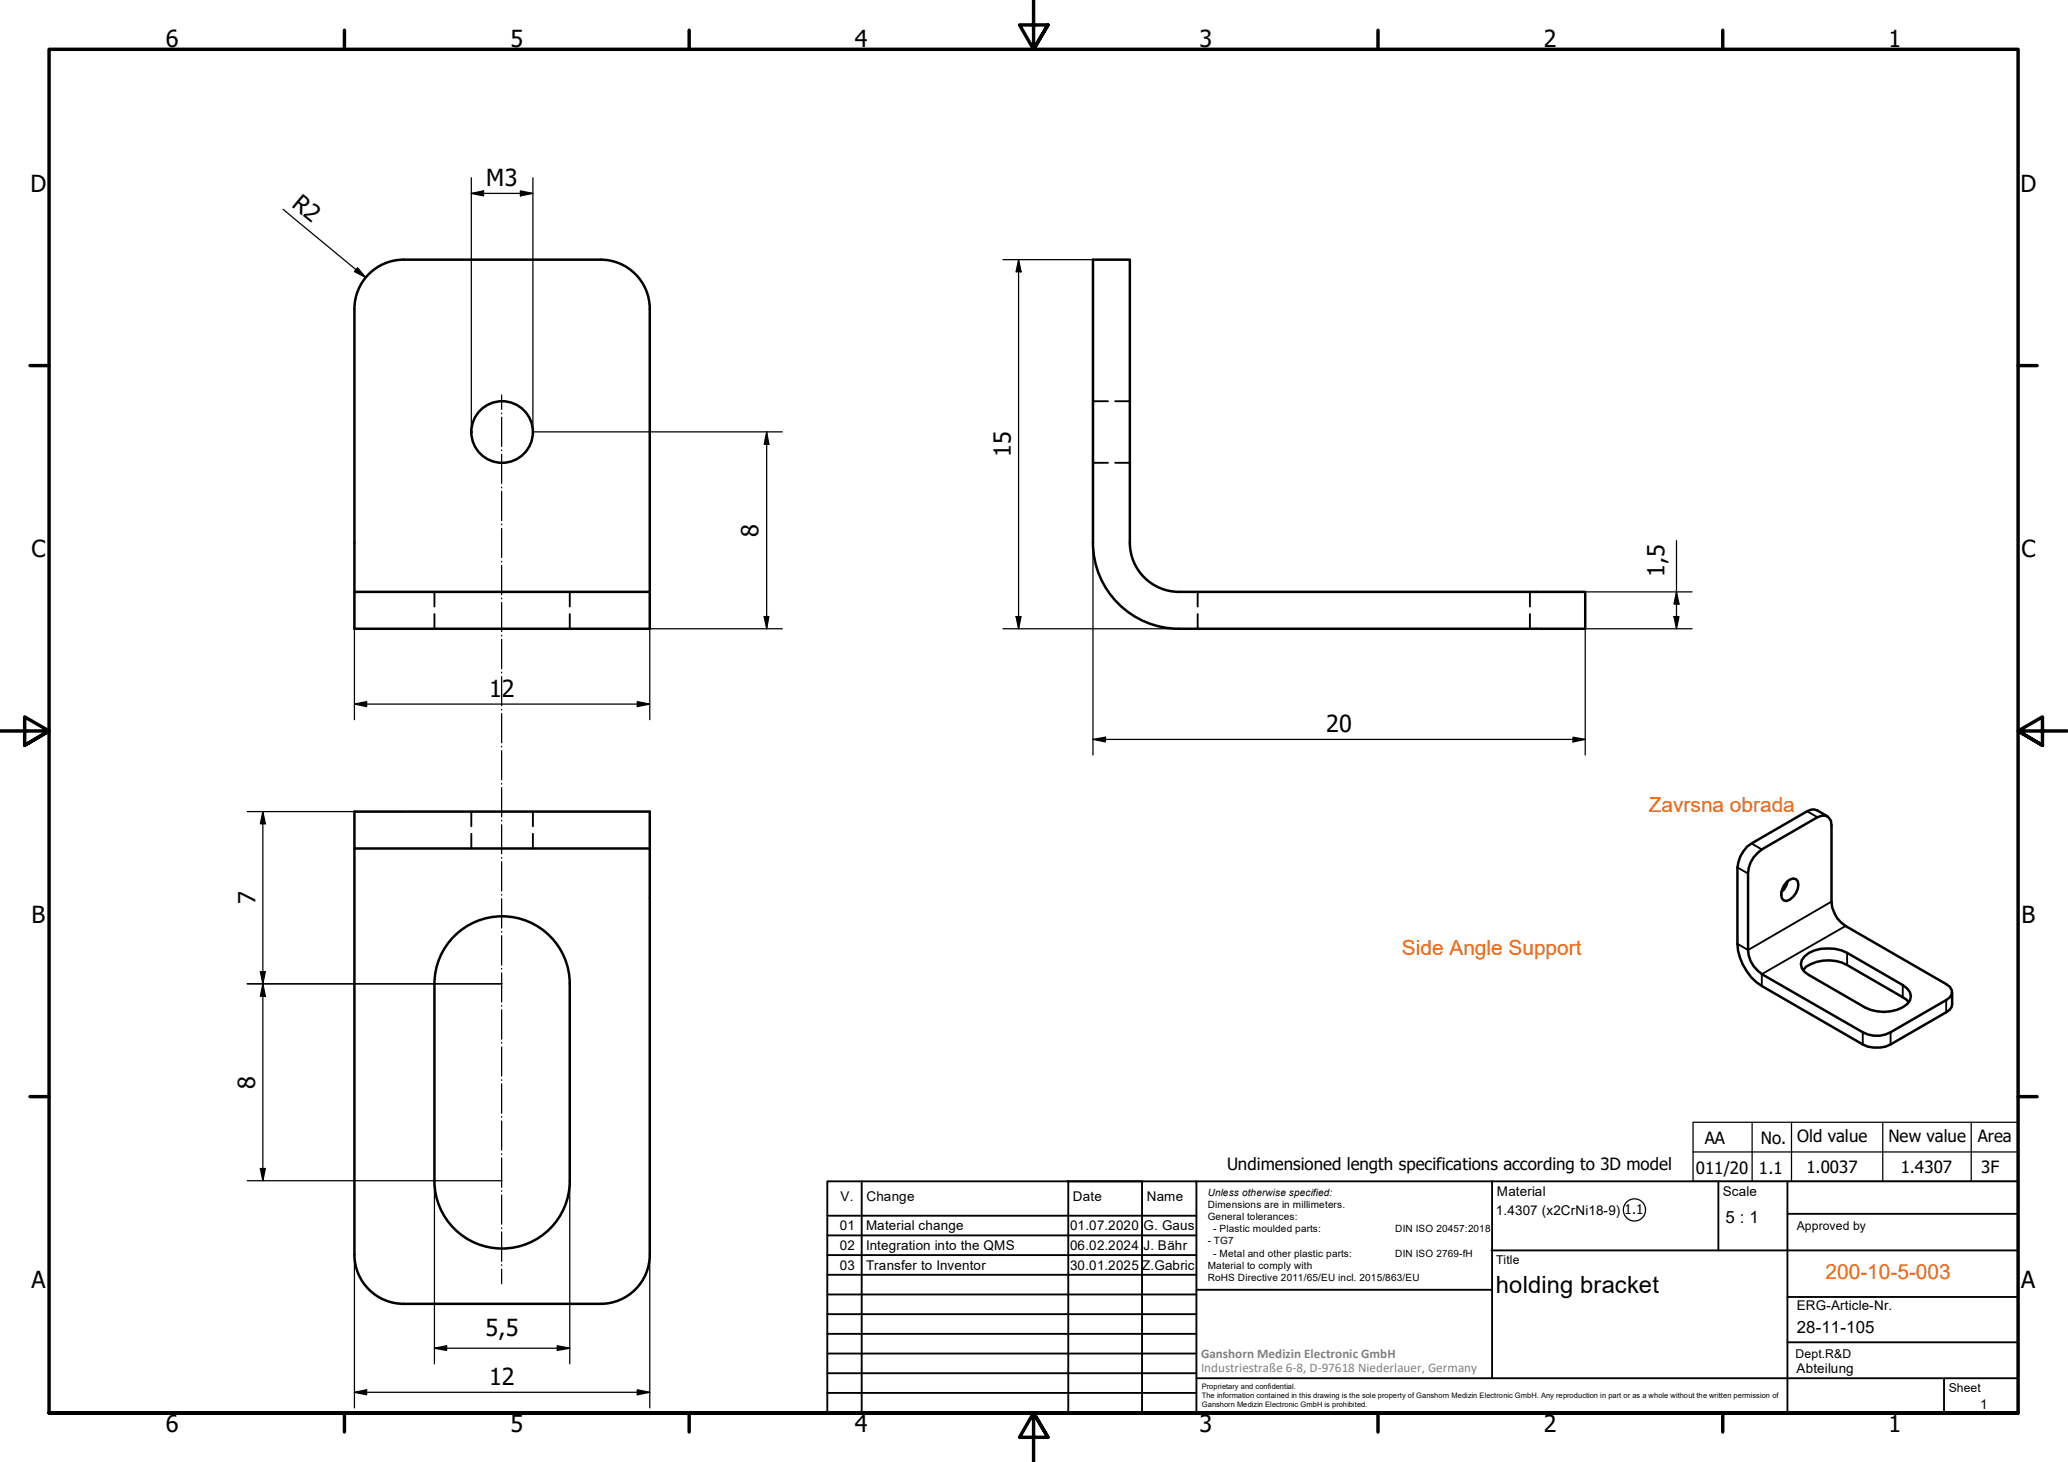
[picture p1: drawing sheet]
<svg xmlns="http://www.w3.org/2000/svg" width="420mm" height="297mm" viewBox="0 0 420 297" stroke-linecap="round" stroke-linejoin="round" font-family="sans-serif">
<!-- layer: Hidden (ISO) -->
<g fill="none" stroke="#000" stroke-width=".38">
<path d="M222.1 94h3M222.1 81.5h3M226.6 94h3M226.6 81.5h3M88.3 120.3v2.9M88.3 124.8v2.9M115.8 120.3v2.9M115.8 124.8v2.9M243.3 120.3v2.9M243.3 124.8v2.9M310.8 120.3v2.9M310.8 124.8v2.9"/>
<path d="M95.8 164.9v3M95.8 169.4v3M108.3 164.9v3M108.3 169.4v3"/>
</g>
<!-- layer: Visible (ISO) -->
<g fill="none" stroke="#000" stroke-width=".51">
<path d="M82 52.8h40a10 10 0 0 1 10 10v57.5M82 52.8a10 10 0 0 0-10 10v64.9h60v-7.4M72 120.3h60M239.6 120.3a10 10 0 0 1-10-10v-57.5h-7.5v57.5a17.5 17.5 0 0 0 17.5 17.4M239.6 120.3h82.5v7.4h-82.5M72 172.4v82.5M132 172.4h-60v-7.5h60v90M357.1 173.3l.8-.7 11.4-6.6a1.75 1.75 0 0 1 2-.1 1.75 1.75 0 0 1 .8 1.8v15.5a6.4 6.4 0 0 0 2.9 4.9l20.4 11.8a1.7 1.7 0 0 1 1.2 1.7 1.7 1.7 0 0 1-1.2 1.6l-11.3 6.5a5.8 5.8 0 0 1-5.6 0l-20.6-11.8a6.2 6.2 0 0 1-2.7-4.9v-15.5a5.8 5.8 0 0 1 1.9-4.2zM363 179.2l.6-.5 .7-.2 .6 .1a2.2 2.2 0 0 1 0 2.9l-.6 .7-.7 .6-.6 .3-.6-.2a2.28 2.28 0 0 1 0-2.9zM363.2 179l-.7 1.6-.6 .7M371.3 165.8l-2.1-1.2-.6-.1h-.7l-12 6.9a6.4 6.4 0 0 0-2.9 4.9v15.5a10.9 10.9 0 0 0 4.9 8.5l20.6 11.9a6.3 6.3 0 0 0 5.6 0l11.9-7 .5-.6 .1-.6v-2.4M88.3 199.9v40"/>
<path d="M88.3 199.9a13.7 13.7 0 0 1 13.7-13.7 13.7 13.7 0 0 1 13.8 13.7M115.8 199.9v40M366.3 197.1a6.5 6.5 0 0 1 5.4-2l1.3 .1 1.2 .4 1.1 .5 11.3 6.5 .7 .5 .5 .5M366.6 194.3a7.8 7.8 0 0 1 8.7-.7l11.3 6.5a2.43 2.43 0 0 1 1.4 3.1 5.3 5.3 0 0 1-3.9 2.3 8.4 8.4 0 0 1-5.3-.9l-11.3-6.5a2.27 2.27 0 0 1-.9-3.8zM88.3 239.9a13.7 13.7 0 0 0 13.7 13.8 13.7 13.7 0 0 0 13.8-13.8M72 254.9a10 10 0 0 0 10 10M132 254.9a10 10 0 0 1-10 10h-40"/>
<circle cx="102" cy="87.8" r="6.3"/>
</g>
<!-- layer: Visible Narrow (ISO) -->
<path d="M353 176.3l2.2 1.2M355.9 171.4l2 1.2M367.2 164.8l2.1 1.2M372.1 183.2l-16.9 9.8-2.2-1.2M375 188.1l-17.1 9.8v2.4M375.3 193.6v2.5M378.5 209.7v2.5M384.1 209.7v2.5M386.6 200.1v2.5M395.4 203.2v2.5" fill="none" stroke="#000" stroke-width=".38"/>
<!-- layer: Border (ISO) -->
<g fill="none" stroke="#000" stroke-width=".7">
<path d="M70 6.1v3.9M140 6.1v3.9M210 0v10l-2.9-4.9h5.8l-2.9 4.9 2.9-4.9M280 6.1v3.9M350 6.1v3.9M6.1 74.3h3.9M410 74.3h3.9M0 148.5h10l-5-2.8v5.7l5-2.9-5 2.9M420 148.5h-10l5-2.8v5.7l-5-2.9 5 2.9M6.1 222.8h3.9M410 222.8h3.9M10 287.1v-277.1h400v277.1h-400h400"/>
<path d="M70 287.1v3.8M140 287.1v3.8M212.9 292l-2.9-4.9 2.9 4.9h-5.8l2.9-4.9v9.9M280 287.1v3.8M350 287.1v3.8"/>
</g>
<!-- layer: TitleBlock -->
<g fill="none" stroke="#000" stroke-width=".38">
<path d="M168.1 251h75M168.1 247h75M168.1 255h75M168.1 259h75M175.1 240v47M216.9 240h15M217 240v47M232 240v47M243.1 240.1v46.9h-75v-47h241.9v47.1h-167M303 254h107M303.1 240v40M349.1 240v14"/>
<path d="M363.2 240v47.1M363.2 246.6h46.8M168.1 271h75M168.1 263h75M168.1 267h75M168.1 275h75M168.1 279h75M243.1 262.1h60M363.2 272.7h46.8M363.2 263.5h46.8M168.1 283h75M216.9 287h15"/>
<path d="M243.1 280h166.9M395 280.1v7"/>
</g>
<!-- layer: Sketch Geometry (ISO) -->
<g fill="none" stroke="#000" stroke-width=".25">
<path d="M101.9 80.2v3M101.9 83.9v.2M101.9 84.8v5.9M101.9 91.4v.2M101.9 92.3v5.9M101.9 99v.1M101.9 99.8v6M101.9 106.5v.1M101.9 107.4v5.9M101.9 114v.2M101.9 114.9v5.9M101.9 121.5v.2"/>
<path d="M101.9 122.4v5.9M101.9 129.1v.1M101.9 129.9v6M101.9 136.6v.1M101.9 137.5v5.9M101.9 144.1v.2M101.9 145v5.9M101.9 151.6v.2M101.9 152.5v5.9M101.9 159.2v.1M101.9 160v6M101.9 166.7v.1"/>
<path d="M101.9 167.6v5.9M101.9 174.2v.2M101.9 175.1v5.9M101.9 181.7v.1M101.9 182.6v5.9M101.9 189.3v.1M101.9 190.1v6M101.9 196.8v.1M101.9 197.7v5.9M101.9 204.3v.2M101.9 205.2v5.9M101.9 211.8v.1"/>
<path d="M101.9 212.7v5.9M101.9 219.4v.1M101.9 220.2v6M101.9 226.9v.1M101.9 227.8v5.9M101.9 234.4v.2M101.9 235.3v5.9M344 234h66M344 228h66v12h-66zM356 228v12M364 228v12M382.5 228v12"/>
<path d="M400.5 228v12M101.9 241.9v.1M101.9 242.8v5.9M101.9 249.5v.1M101.9 250.3v6M101.9 257v.1M101.9 257.9v2.9"/>
<circle cx="332.1" cy="245.8" r="2.25"/>
</g>
<!-- layer: Dimension (ISO) -->
<g fill="none" stroke="#000" stroke-width=".25">
<path d="M95.8 39.3l2.4-.5v1zM95.8 39.3h12.5M95.8 36.1v51.6M105.7 38.8l2.6 .5-2.6 .5zM108.3 36.1v51.6h50.6M57.5 42.5l16.8 13.9M72.6 54.4l1.7 2-2.3-1.2zM203.8 52.8h18.3M206.9 52.8v74.9M206.9 52.8l.6 2.4h-1.1zM155.8 87.7l.4 2.6h-.9zM155.8 87.7v40"/>
<path d="M222.1 110.3v43.1M340.6 109.8v17.9M72 120.3v25.9M115.8 127.7h43.1M132 120.3v25.9M155.3 125.3h.9l-.4 2.4zM203.8 127.7h35.8M206.4 125.3h1.1l-.6 2.4zM322.1 120.3h21.7M340.1 125.3h1l-.5 2.4zM340.6 120.3l.5 2.4h-1zM343.8 127.7h-21.7v25.7"/>
<path d="M72 143.1l2.5-.6v1.1zM72 143.1h60M129.5 142.5l2.5 .6-2.5 .5zM222.1 150.2l2.5-.4v.9zM222.1 150.2h100M319.6 149.8l2.5 .4-2.5 .5zM50.2 164.9h31.8M53.4 164.9v75M53.4 164.9l.5 2.5h-1zM50.2 199.9h51.8M52.9 197.4h1l-.5 2.5zM53.4 199.9l.5 2.5h-1z"/>
<path d="M50.2 239.9h51.8M52.9 237.4h1l-.5 2.5zM88.3 239.9v37.2M115.8 239.9v37.2M72 254.9v31.2M132 254.9v31.2M88.3 273.9l2.4-.5v1zM88.3 273.9h27.5M113.2 273.4l2.6 .5-2.6 .5zM72 282.9l2.5-.5v1zM72 282.9h60M129.5 282.4l2.5 .5-2.5 .5z"/>
</g>
<g fill="#000">
<path d="M95.8 39.3l2.4-.5v1zM105.7 38.8l2.6 .5-2.6 .5zM72.6 54.4l1.7 2-2.3-1.2zM206.9 52.8l.6 2.4h-1.1zM155.8 87.7l.4 2.6h-.9zM155.3 125.3h.9l-.4 2.4zM206.4 125.3h1.1l-.6 2.4zM340.1 125.3h1l-.5 2.4zM340.6 120.3l.5 2.4h-1zM72 143.1l2.5-.6v1.1zM129.5 142.5l2.5 .6-2.5 .5zM222.1 150.2l2.5-.4v.9z"/>
<path d="M319.6 149.8l2.5 .4-2.5 .5zM53.4 164.9l.5 2.5h-1zM52.9 197.4h1l-.5 2.5zM53.4 199.9l.5 2.5h-1zM52.9 237.4h1l-.5 2.5zM88.3 273.9l2.4-.5v1zM113.2 273.4l2.6 .5-2.6 .5zM72 282.9l2.5-.5v1zM129.5 282.4l2.5 .5-2.5 .5z"/>
</g>
<g font-size="4.8">
<text x="33.7" y="9.6">6</text>
<text x="103.7" y="9.6">5</text>
<text x="173.7" y="9.6">4</text>
<text x="243.7" y="9.6">3</text>
<text x="313.7" y="9.6">2</text>
<text x="383.7" y="9.6">1</text>
<text x="6.2" y="38.9">D</text>
<text x="59.1" y="41.8" transform="rotate(40 59.1 41.8)">R2</text>
<text x="98.8" y="37.7">M3</text>
<text x="410.5" y="38.9">D</text>
<text x="205.4" y="92.9" transform="rotate(-90 205.4 92.9)">15</text>
<text x="6.4" y="113.1">C</text>
<text x="154.1" y="109.1" transform="rotate(-90 154.1 109.1)">8</text>
<text x="410.7" y="113.1">C</text>
<text x="338.2" y="117.3" transform="rotate(-90 338.2 117.3)">1,5</text>
<text x="99.4" y="141.5">12</text>
<text x="269.4" y="148.6">20</text>
<text x="51.9" y="183.7" transform="rotate(-90 51.9 183.7)">7</text>
<text x="6.4" y="187.4">B</text>
<text x="410.7" y="187.4">B</text>
<text x="51.8" y="221.2" transform="rotate(-90 51.8 221.2)">8</text>
<text x="6.4" y="261.7">A</text>
<text x="303.9" y="262.6">holding bracket</text>
<text x="410.7" y="261.7">A</text>
<text x="98.6" y="271.5">5,5</text>
<text x="99.4" y="281.4">12</text>
<text x="33.7" y="290.9">6</text>
<text x="103.7" y="290.9">5</text>
<text x="173.7" y="290.9">4</text>
<text x="243.7" y="290.9">3</text>
<text x="313.7" y="290.9">2</text>
<text x="383.7" y="290.9">1</text>
</g>
<g font-size="4.2" fill="#ff6200">
<text x="335" y="165.1">Zavrsna obrada</text>
<text x="284.8" y="194">Side Angle Support</text>
<text x="370.9" y="259.8">200-10-5-003</text>
</g>
<g font-size="3.4">
<text x="346.4" y="232.5">AA</text>
<text x="357.8" y="232.4">No.</text>
<text x="365.1" y="232">Old value</text>
<text x="383.7" y="232">New value</text>
<text x="401.8" y="232">Area</text>
<text x="249.3" y="237.8">Undimensioned length specifications according to 3D model</text>
<text x="344.6" y="238.6">011/20</text>
<text x="357.4" y="238.6">1.1</text>
<text x="367" y="238.2">1.0037</text>
<text x="386.2" y="238.2">1.4307</text>
<text x="402.5" y="238.2">3F</text>
<text x="350.6" y="248.5">5 : 1</text>
<text x="365.1" y="270.9">28-11-105</text>
</g>
<g font-size="2.7">
<text x="170.8" y="244">V.</text>
<text x="176" y="244">Change</text>
<text x="218" y="244">Date</text>
<text x="233" y="244">Name</text>
<text x="304.1" y="243">Material</text>
<text x="350" y="243.1">Scale</text>
<text x="170.6" y="249.9">01</text>
<text x="176" y="249.9">Material change</text>
<text x="217.4" y="250">01.07.2020</text>
<text x="232.3" y="250">G. Gaus</text>
<text x="303.9" y="246.8">1.4307 (x2CrNi18-9) 1.1</text>
<text x="170.6" y="254">02</text>
<text x="176" y="254">Integration into the QMS</text>
<text x="217.4" y="254">06.02.2024</text>
<text x="232.3" y="254">J. Bähr</text>
<text x="170.6" y="258">03</text>
<text x="176" y="258">Transfer to Inventor</text>
<text x="217.4" y="258">30.01.2025</text>
<text x="232" y="258">Z.Gabric</text>
<text x="365.1" y="266.1">ERG-Article-Nr.</text>
<text x="365" y="279">Abteilung</text>
<text x="402.3" y="286.2">1</text>
</g>
<g font-size="2.7" fill="#808080">
<text x="244" y="275.8">Ganshorn Medizin Electronic GmbH</text>
<text x="244" y="278.7">Industriestraße 6-8, D-97618 Niederlauer, Germany</text>
</g>
<g font-size="2.5">
<text x="365.1" y="249.9">Approved by</text>
<text x="304" y="256.8">Title</text>
<text x="364.8" y="275.8">Dept.R&amp;D</text>
<text x="395.9" y="282.9">Sheet</text>
</g>
<g font-size="2">
<text x="245.4" y="242.9">Unless otherwise specified:</text>
<text x="245.4" y="245.4">Dimensions are in millimeters.</text>
<text x="245.4" y="247.9">General tolerances:</text>
<text x="246.5" y="250.4">- Plastic moulded parts:</text>
<text x="283.5" y="250.4">DIN ISO 20457:2018</text>
<text x="245.4" y="252.8">- TG7</text>
<text x="245.4" y="257.9">Material to comply with</text>
<text x="246.5" y="255.4">- Metal and other plastic parts:</text>
<text x="283.5" y="255.4">DIN ISO 2769-fH</text>
<text x="245.4" y="260.3">RoHS Directive 2011/65/EU incl. 2015/863/EU</text>
</g>
<g font-size="1.5">
<text x="244.2" y="282.2">Proprietary and confidential.</text>
<text x="244.2" y="284">The information contained in this drawing is the sole property of Ganshorn Medizin Electronic GmbH. Any reproduction in part or as a whole without the written permission of</text>
<text x="244.2" y="285.8">Ganshorn Medizin Electronic GmbH is prohibited.</text>
</g>
</svg>
